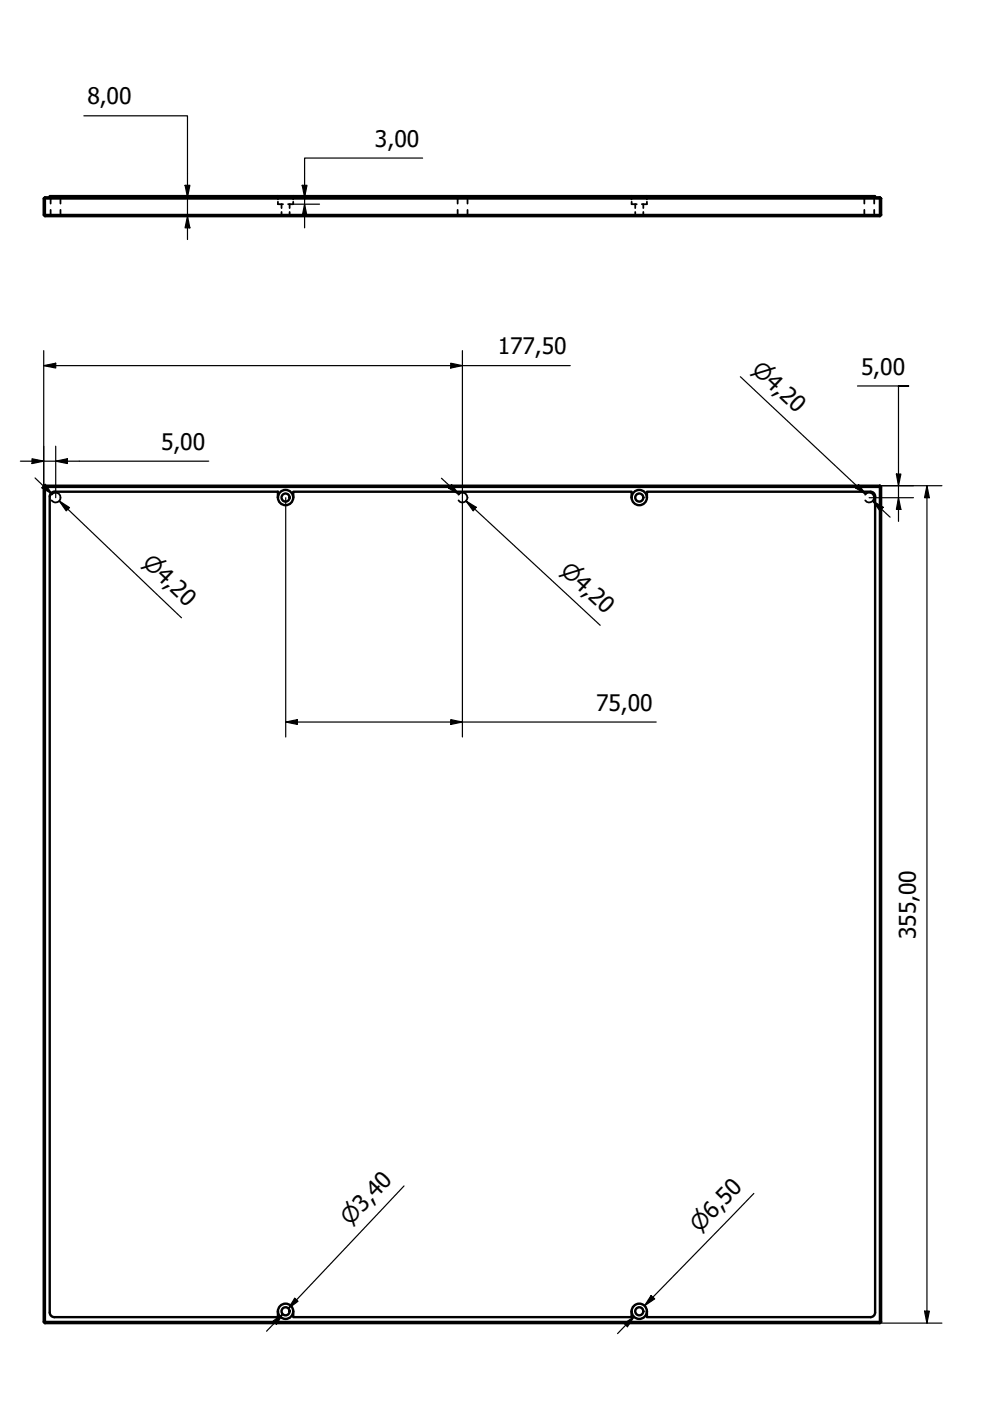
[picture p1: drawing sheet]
<svg xmlns="http://www.w3.org/2000/svg" width="210mm" height="297mm" viewBox="0 0 210 297" stroke-linecap="round" stroke-linejoin="round" font-family="sans-serif">
<!-- layer: Hidden (ISO) -->
<g fill="none" stroke="#000" stroke-width=".38">
<path d="M10.7 41.8v1.4M10.7 44.5v1.3M12.8 41.8v1.4M12.8 44.5v1.3M58.9 42.8v.5h1.1M58.9 41.8v.5M59.7 43.3v.8M59.7 44.9v.9M61.4 43.3v.8M61.4 44.9v.9M62.2 42.8v.5h-1.1M62.2 41.8v.5"/>
<path d="M97 41.8v1.4M97 44.5v1.3M99.1 41.8v1.4M99.1 44.5v1.3M133.9 42.8v.5h1.1M133.9 41.8v.5M134.7 43.3v.8M134.7 44.9v.9M136.4 43.3v.8M136.4 44.9v.9M137.2 42.8v.5h-1.1M137.2 41.8v.5"/>
<path d="M183.3 41.8v1.4M183.3 44.5v1.3M185.4 41.8v1.4M185.4 44.5v1.3M10.9 104.9a1.05 1.05 0 0 1 1.6-.2 1.05 1.05 0 0 1 0 1.6 1.05 1.05 0 0 1-1.6-.2M97.2 104.9a1.05 1.05 0 0 1 1.6-.2 1.05 1.05 0 0 1 0 1.6 1.05 1.05 0 0 1-1.6-.2M183.5 104.9a1.05 1.05 0 0 1 1.5-.2 1.05 1.05 0 0 1 0 1.6 1.05 1.05 0 0 1-1.5-.2"/>
</g>
<!-- layer: Visible (ISO) -->
<g fill="none" stroke="#000" stroke-width=".51">
<path d="M9.3 42.1l.2-.3v.3zM9.3 45.6h.2v.2zM9.3 42.1v3.5M9.5 42.1v3.5M9.5 42.1h177.1v3.5h-177.1M9.5 45.8h177.1M9.5 41.8h177.1M10.5 41.8v-.2h48.4v.2M58.9 41.6h3.3M62.2 41.8v-.2h71.7v.2M133.9 41.6h3.3M137.2 41.8v-.2h48.3v.2"/>
<path d="M186.6 41.8l.2 .3h-.2zM186.6 45.6h.2l-.2 .2zM186.8 42.1v3.5M9.3 103.2v177.1M9.5 103v.2h-.2zM9.5 103.2h177.1v177.1h-177.1zM9.5 103h177.1M10.5 105.3v172.9M11.5 104.3a.98 .98 0 0 0-1 .9M11.6 104.3h47.3v1.2M62.2 105.5v-1.2h71.7v1.2M184.5 104.3h-47.3v1.2"/>
<path d="M184.6 104.3a.98 .98 0 0 1 .9 .9M185.5 105.3v172.9M186.6 103l.2 .2h-.2zM186.8 103.2v177.1M10.5 278.3a.98 .98 0 0 0 1 1M58.9 278v1.3h-47.3M58.9 278a1.62 1.62 0 0 0 1.6 1.6 1.62 1.62 0 0 0 1.7-1.6M58.9 278a1.62 1.62 0 0 1 1.6-1.6 1.62 1.62 0 0 1 1.7 1.6M62.2 278v1.3h71.7v-1.3M133.9 278a1.62 1.62 0 0 0 1.6 1.6 1.62 1.62 0 0 0 1.7-1.6M133.9 278a1.62 1.62 0 0 1 1.6-1.6 1.62 1.62 0 0 1 1.7 1.6M137.2 278v1.3h47.3"/>
<path d="M185.5 278.3a.98 .98 0 0 1-.9 1M9.3 280.3h.2v.2zM9.5 280.5h177.1M186.6 280.3h.2l-.2 .2z"/>
<circle cx="60.5" cy="105.5" r="1.62"/>
<circle cx="60.5" cy="105.5" r=".86"/>
<circle cx="135.5" cy="105.5" r="1.62"/>
<circle cx="135.5" cy="105.5" r=".86"/>
<circle cx="60.5" cy="278" r=".86"/>
<circle cx="135.5" cy="278" r=".86"/>
</g>
<!-- layer: Dimension (ISO) -->
<g fill="none" stroke="#000" stroke-width=".25">
<path d="M17.8 24.6h22v26.2M39.2 39.3h1.1l-.5 2.5zM64.1 39.3h1l-.5 2.5zM89.6 33.5h-25v14.8M39.8 45.8l.5 2.5h-1.1zM62.2 43.3h5.6M64.6 43.3l.5 2.5h-1zM9.3 77.5l2.5-.5v1zM9.3 74.3v28.8M9.3 77.5h111.6M95.6 77l2.4 .5-2.4 .5zM98 74.3v82"/>
<path d="M157 79.9l26.5 24.9-1.8-1.7M4.3 97.8h40M6.8 97.3l2.5 .5-2.5 .5zM11.8 97.8l2.5-.5v1zM11.8 94.6v10.9M181.8 81.8h10.9h-2.2v28.7M7.4 101.3l3.6 3.5M9.6 102.7l1.4 2.1-2.1-1.4zM12.6 106.2l2.1 1.4-.7 .7zM14.4 107.9l-1.8-1.7 25.9 24.8M60.6 105.5v50.8M93.6 101.4l3.7 3.4"/>
<path d="M95.8 102.7l1.5 2.1-2.2-1.3zM98.8 106.2l2.2 1.4-.7 .7zM100.6 107.9l-1.8-1.7 28.5 26.4M182.1 102.7l1.4 2.1-2.1-1.4zM184.3 105.5h9.4M185 106.2l2.3 1.4-.7 .7zM185 106.2l3.7 3.5M186.6 103h13.1M190.1 100.5h.9l-.5 2.5zM190.5 105.5l.5 2.5h-.9zM196.5 103l.5 2.5h-1zM196.5 103v177.5"/>
<path d="M60.6 153.1l2.5-.5v1zM60.6 153.1h78.5M95.6 152.6l2.4 .5-2.4 .5zM85.7 251.4l-24.5 26 1.7-1.8M159.8 253l-23.1 23.8 1.7-1.7M59.9 278.6l-3.4 3.6M62.5 275.3l.7 .6-2 1.5zM134 277.4a1.62 1.62 0 0 1 1.9-1 1.62 1.62 0 0 1 1.3 1.6M134.4 279.2l-3.5 3.6M138 274.7l.8 .7-2.1 1.4zM196 278h1l-.5 2.5zM57.9 280.1l2-1.5-1.3 2.2z"/>
<path d="M132.3 280.6l2.1-1.4-1.4 2.1zM186.6 280.5h13.1"/>
</g>
<g fill="#000">
<path d="M39.2 39.3h1.1l-.5 2.5z" fill-rule="evenodd"/>
<path d="M64.1 39.3h1l-.5 2.5z" fill-rule="evenodd"/>
<path d="M39.8 45.8l.5 2.5h-1.1z" fill-rule="evenodd"/>
<path d="M64.6 43.3l.5 2.5h-1z" fill-rule="evenodd"/>
<path d="M9.3 77.5l2.5-.5v1z" fill-rule="evenodd"/>
<path d="M95.6 77l2.4 .5-2.4 .5z" fill-rule="evenodd"/>
<path d="M6.8 97.3l2.5 .5-2.5 .5z" fill-rule="evenodd"/>
<path d="M11.8 97.8l2.5-.5v1z" fill-rule="evenodd"/>
<path d="M9.6 102.7l1.4 2.1-2.1-1.4z" fill-rule="evenodd"/>
<path d="M12.6 106.2l2.1 1.4-.7 .7z" fill-rule="evenodd"/>
<path d="M95.8 102.7l1.5 2.1-2.2-1.3z" fill-rule="evenodd"/>
<path d="M98.8 106.2l2.2 1.4-.7 .7z" fill-rule="evenodd"/>
<path d="M182.1 102.7l1.4 2.1-2.1-1.4z" fill-rule="evenodd"/>
<path d="M185 106.2l2.3 1.4-.7 .7z" fill-rule="evenodd"/>
<path d="M190.1 100.5h.9l-.5 2.5z" fill-rule="evenodd"/>
<path d="M190.5 105.5l.5 2.5h-.9z" fill-rule="evenodd"/>
<path d="M196.5 103l.5 2.5h-1z" fill-rule="evenodd"/>
<path d="M60.6 153.1l2.5-.5v1z" fill-rule="evenodd"/>
<path d="M95.6 152.6l2.4 .5-2.4 .5z" fill-rule="evenodd"/>
<path d="M62.5 275.3l.7 .6-2 1.5z" fill-rule="evenodd"/>
<path d="M138 274.7l.8 .7-2.1 1.4z" fill-rule="evenodd"/>
<path d="M196 278h1l-.5 2.5z" fill-rule="evenodd"/>
<path d="M57.9 280.1l2-1.5-1.3 2.2z" fill-rule="evenodd"/>
<path d="M132.3 280.6l2.1-1.4-1.4 2.1z" fill-rule="evenodd"/>
</g>
<g font-size="4.8">
<text x="18.5" y="22.1">8,00</text>
<text x="79.5" y="31.1">3,00</text>
<text x="105.5" y="75.1">177,50</text>
<text x="182.6" y="79.4">5,00</text>
<text x="34.2" y="95.4">5,00</text>
<text x="126.4" y="150.7">75,00</text>
<text x="194.2" y="199.1" transform="rotate(-90 194.2 199.1)">355,00</text>
</g>
<g font-size="4.6">
<text x="159.2" y="78.7" transform="rotate(43 159.2 78.7)">⌀4,20</text>
<text x="30" y="119.6" transform="rotate(44 30 119.6)">⌀4,20</text>
<text x="118.6" y="121.3" transform="rotate(43 118.6 121.3)">⌀4,20</text>
<text x="74.2" y="260" transform="rotate(-47 74.2 260)">⌀3,40</text>
<text x="148.3" y="261.4" transform="rotate(-46 148.3 261.4)">⌀6,50</text>
</g>
</svg>
